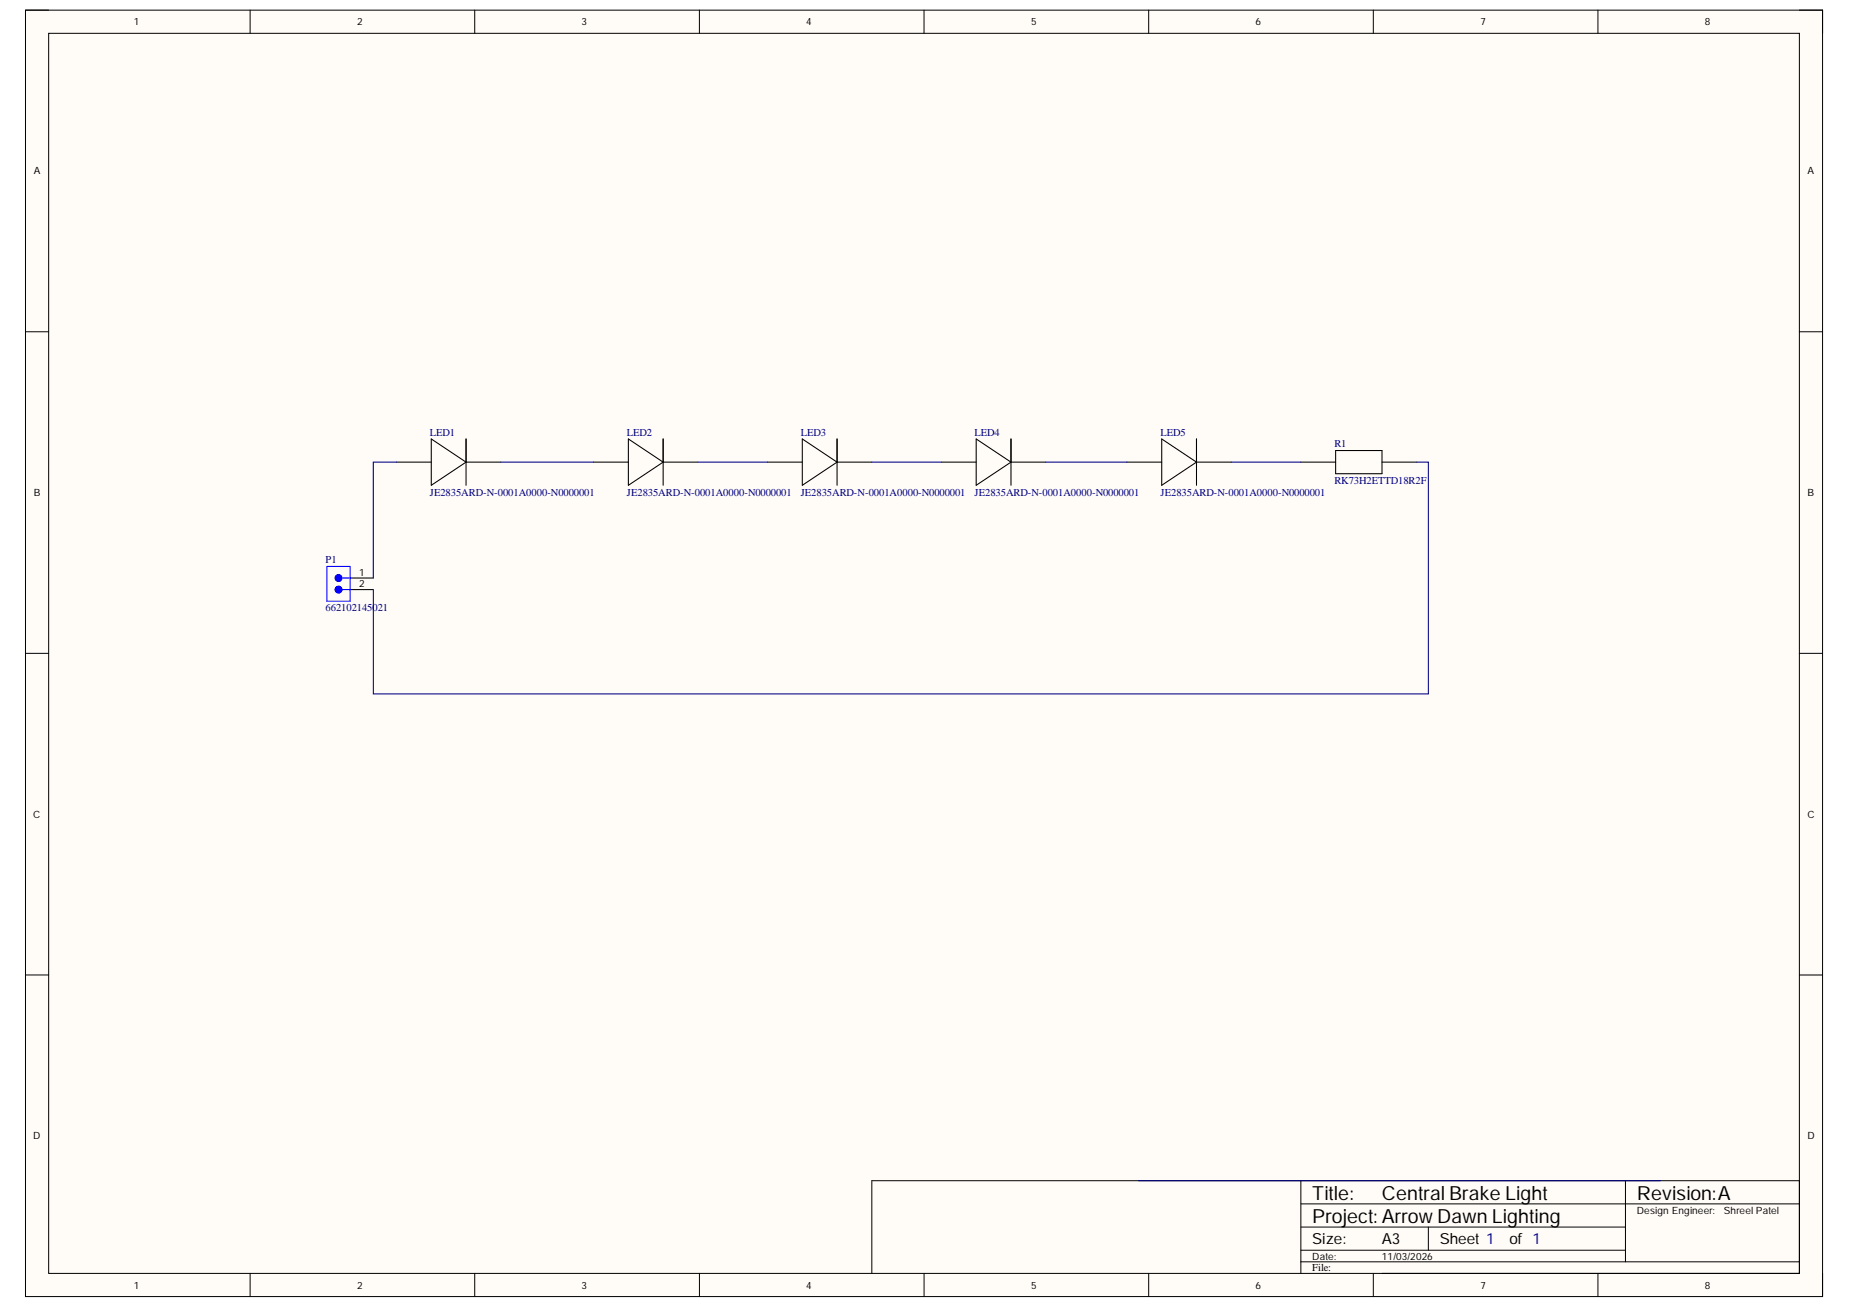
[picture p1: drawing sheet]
<svg xmlns="http://www.w3.org/2000/svg" width="297mm" height="210mm" viewBox="0 0 297 210" stroke-linecap="round" stroke-linejoin="round" font-family="sans-serif">
<path d="M4.1 1.6h288.5v206.5h-288.5z" fill-rule="evenodd" fill="#fffcf8"/>
<path d="M4.1 1.6h288.5v206.5h-288.5z" fill="none" stroke="#000" stroke-width=".16"/>
<path d="M7.8 5.3h281.1v199.1h-281.1z" fill-rule="evenodd" fill="#fffcf8"/>
<g fill="none" stroke="#000" stroke-width=".16">
<path d="M4.1 1.6h3.7M7.8 5.3h281.1v199.1h-281.1zM40.2 1.6v3.7M76.2 1.6v3.7M112.3 1.6v3.7M148.4 1.6v3.7M184.4 1.6v3.7M220.5 1.6v3.7M256.6 1.6v3.7M288.9 1.6h3.7v3.7M4.1 53.2h3.7M288.9 53.2h3.7"/>
<path d="M4.1 104.8h3.7M288.9 104.8h3.7M4.1 156.5h3.7M288.9 156.5h3.7M208.9 189.5v14.9M208.9 193.2h80M208.9 196.9h52.1M229.3 196.9v3.7M261 189.5v13M40.2 204.4v3.7M76.2 204.4v3.7M112.3 204.4v3.7"/>
<path d="M140 204.4v-14.9h148.9v14.9h-67M148.4 204.4v3.7M184.4 204.4v3.7M208.9 202.5h80M208.9 200.6h52.1M220.5 204.4v3.7M256.6 204.4v3.7M292.6 204.4v3.7"/>
</g>
<g fill="none" stroke="#000" stroke-width=".17">
<path d="M63.7 74.2h5.5M69.2 70.4l5.6 3.8-5.6 3.7zM74.8 74.2h5.6M74.8 70.4v7.5M95.3 74.2h5.6M100.9 70.4l5.6 3.8-5.6 3.7zM106.5 74.2h5.6M106.5 70.4v7.5M123.2 74.2h5.6M128.8 70.4l5.6 3.8-5.6 3.7zM134.4 74.2h5.6M134.4 70.4v7.5"/>
<path d="M151.2 74.2h5.5M156.7 70.4l5.6 3.8-5.6 3.7zM162.3 74.2h5.6M162.3 70.4v7.5M180.9 74.2h5.6M186.5 70.4l5.6 3.8-5.6 3.7zM192.1 74.2h5.6M192.1 70.4v7.5M56.2 94.6h3.7M56.2 92.8h3.7"/>
</g>
<path d="M54.9 94.6h1.3" fill="none" stroke="#00f" stroke-width=".17"/>
<circle cx="54.4" cy="94.6" r=".56" fill="#00f"/>
<g fill="none" stroke="#00f" stroke-width=".17">
<path d="M52.5 90.9h3.7v5.6h-3.7zM54.9 92.8h1.3"/>
<circle cx="54.4" cy="94.6" r=".56"/>
</g>
<circle cx="54.4" cy="92.8" r=".56" fill="#00f"/>
<circle cx="54.4" cy="92.8" r=".56" fill="none" stroke="#00f" stroke-width=".17"/>
<path d="M208.9 74.2h5.6M214.5 72.3h7.4v3.7h-7.4zM221.9 74.2h5.6" fill="none" stroke="#000" stroke-width=".17"/>
<path d="M63.7 74.2h-3.8v18.6M80.4 74.2h14.9M112.1 74.2h11.1M140 74.2h11.2M167.9 74.2h13M197.7 74.2h11.2M227.5 74.2h1.8v37.2h-169.4v-16.8M182.8 189.5h83.8" fill="none" stroke="#000080" stroke-width=".17"/>
<g font-size="3.1">
<text x="210.7" y="192.5">Title:</text>
<text x="210.7" y="196.2">Project: ArrowDawn Lighting</text>
<text x="221.9" y="192.5">Central Brake Light</text>
<text x="262.8" y="192.5">Revision:A</text>
</g>
<g font-size="2.5">
<text x="210.7" y="199.6">Size:</text>
<text x="221.9" y="199.6">A3</text>
<text x="231.2" y="199.6">Sheet 1</text>
<text x="242.3" y="199.6">of 1</text>
</g>
<g font-size="1.7" fill="#000080">
<text x="69" y="69.9">LED1</text>
<text x="100.7" y="69.9">LED2</text>
<text x="128.6" y="69.9">LED3</text>
<text x="156.5" y="69.9">LED4</text>
<text x="186.3" y="69.9">LED5</text>
<text x="214.3" y="71.8">R1</text>
<text x="214.3" y="77.7">RK73H2ETTD18R2F</text>
<text x="69" y="79.5">JE2835ARD-N-0001A0000-N0000001</text>
<text x="100.7" y="79.5">JE2835ARD-N-0001A0000-N0000001</text>
<text x="128.6" y="79.5">JE2835ARD-N-0001A0000-N0000001</text>
<text x="156.5" y="79.5">JE2835ARD-N-0001A0000-N0000001</text>
<text x="186.3" y="79.5">JE2835ARD-N-0001A0000-N0000001</text>
<text x="52.3" y="90.3">P1</text>
<text x="52.3" y="98.1">662102145021</text>
</g>
<text font-size="1.7" x="210.7" y="203.9">File:</text>
<g font-size="1.6">
<text x="21.5" y="4.1">1</text>
<text x="57.4" y="4.1">2</text>
<text x="93.4" y="4.1">3</text>
<text x="129.4" y="4.1">4</text>
<text x="165.5" y="4.1">5</text>
<text x="201.6" y="4.1">6</text>
<text x="237.7" y="4.1">7</text>
<text x="273.7" y="4.1">8</text>
<text x="5.4" y="28">A</text>
<text x="290.2" y="28">A</text>
<text x="5.4" y="79.6">B</text>
<text x="290.2" y="79.6">B</text>
<text x="57.7" y="94.2">2</text>
<text x="57.7" y="92.4">1</text>
<text x="5.3" y="131.2">C</text>
<text x="290.2" y="131.2">C</text>
<text x="5.3" y="182.8">D</text>
<text x="290.2" y="182.8">D</text>
<text x="262.8" y="194.9">Design Engineer:</text>
<text x="276.8" y="194.9">Shreel Patel</text>
<text x="210.7" y="202.2">Date:</text>
<text x="221.9" y="202.2">11/03/2026</text>
<text x="21.5" y="206.8">1</text>
<text x="57.4" y="206.8">2</text>
<text x="93.4" y="206.8">3</text>
<text x="129.4" y="206.8">4</text>
<text x="165.5" y="206.8">5</text>
<text x="201.6" y="206.8">6</text>
<text x="237.7" y="206.8">7</text>
<text x="273.7" y="206.8">8</text>
</g>
</svg>
